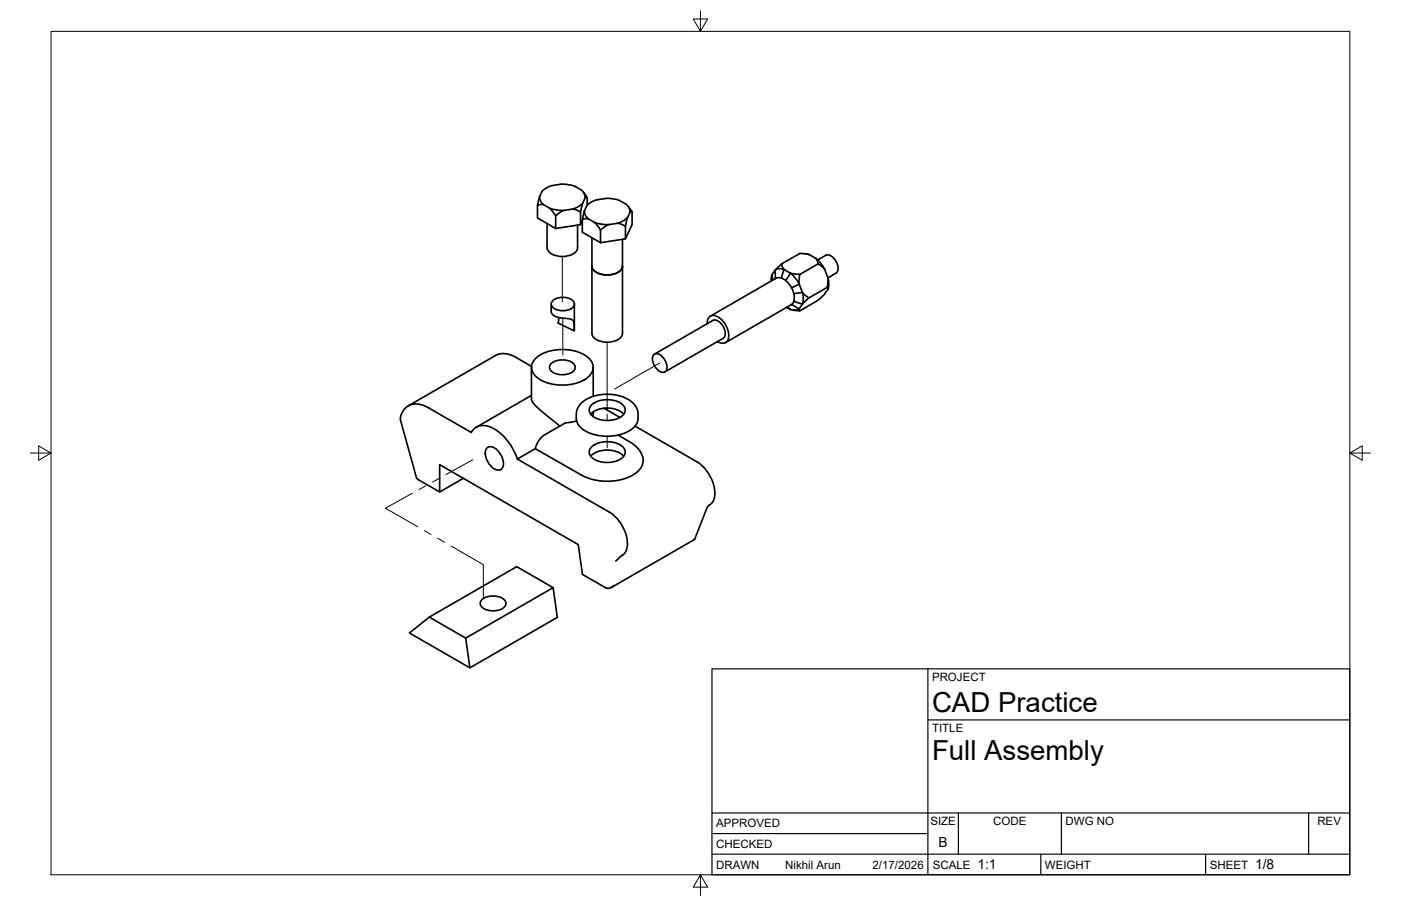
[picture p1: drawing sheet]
<svg xmlns="http://www.w3.org/2000/svg" width="432mm" height="279mm" viewBox="0 0 432 279" stroke-linecap="round" stroke-linejoin="round" font-family="sans-serif">
<!-- layer: Visible -->
<g fill="none" stroke="#000" stroke-width=".51">
<path d="M179.7 59.2l1.3 1.8-.7 .1M165.7 63.3v3.9l5.6 3.3v-3.9M166.3 60.6l.2 1.3 1 1.2M168.6 68.9v7.5a4.2 4.2 0 0 0 4.7 2.7 4.2 4.2 0 0 0 4.7-2.7M169.5 64.2l1.8 2.4M169.5 64.2l2.3 .6 1.9 .1M173.7 64.9l-2.4 1.7M176.5 64.5l-2.8 .4M178 69.4v7M178.9 65.4v3.9l-7.6 1.2M179.5 68.1l-.6 1.2M179.6 62.7l-.7 2.7-2.4-.9"/>
<path d="M179.6 62.7l-1.3 1-1.8 .8M180.1 65a4.9 4.9 0 0 1 3.9-3.4 11.7 11.7 0 0 1 4.7-.3l.6 .1a8.4 8.4 0 0 1 3.7 1.6l.9 1.2 .3 1.3M180.1 65l-.6 2.7 1.8-.2M180.1 65l.3 1.3 .9 1.1M180.3 61.1l-.7 1.6M180.3 61.1l-.2-1.3a4.7 4.7 0 0 0-2.9-2.4l-2.4-.5a11.7 11.7 0 0 0-4.6 .3l-1.8 .8a4 4 0 0 0-2.1 2.7l-.6 2.6 1.7-.2 2.1 1.1M181 61v2.3M181.3 67.5l2 1.1 1.8 2.4M182.4 73.3v29.5M183.3 68.6l2.3 .6 1.9 .1M185.1 71v3.8M187.5 69.3l-2.4 1.7"/>
<path d="M191.9 73.8v29M192.8 69.8v3.9M193.4 67l-1.3 1.1-1.8 .7M193.4 67.1l-.6 2.7-2.5-.9-2.8 .4M193.5 63.6l1.3 1.7-.6 .1-.8 1.7M194.8 65.3v3.9l-2 4.5-7.7 1.1-5.6-3.2v-3.9M248.2 78.3l1.3 .2M251.5 79.7l-2.1-1.2-2.9-.4-5.6 3.3M251.5 79.7l.3 .5a2.06 2.06 0 0 0 1.5 2l.9 .9M251.5 79.7l1.3 1.3 1.4 2M169.9 93.8v2.4l.6 .9 1.4 .7 3.7 .5 1 .5 .3 1.1v2.1l-4.9-2.3 .1-1.8M170.4 92.7a5 5 0 0 1 6.4 .4 1.73 1.73 0 0 1-1.4 2.4 5 5 0 0 1-5.3-1.1 1.35 1.35 0 0 1 .3-1.7z"/>
<path d="M177 93.8v7.7M182.4 82.1a4.2 4.2 0 0 0 4.7 2.7 4.2 4.2 0 0 0 4.8-2.7M218 99.8a2.12 2.12 0 0 1 1-2.4 2.12 2.12 0 0 1 2.6 .5 6.7 6.7 0 0 1 2.7 7 2 2 0 0 1-3.2 .4M219.7 98.8l-18 10.4M219.7 98.8a3.2 3.2 0 0 1 3.5 2.5l.2 .7a2.18 2.18 0 0 1-.5 2.3M237.9 84.7l-.2 2M239 85.9l-.1-2.6-1 1.5 .3 1.6M239.1 85.8l-20.2 11.7M240.8 85.7l-.7-.1-1 .2M240.8 85.7l1.4 .8M241.6 83.1l-1.5-.2-1.2 .4 2-1.9 .7 1.7M242.2 86.5l1.5 1.8 1 2.2"/>
<path d="M242.7 94.6l.9 .9-1.2-.7M243.6 84.2l-2-1.1-.8 2.7M243.6 84.2l2.9 .4-.2 3-1.4-2.1zM243.6 84.2l-1.4 2.4M244 88.8l2.3-1.2 1 2.6M244 93.9l2.3 1.3M244.6 92.9l2.7 .9-1 1.4M244.7 92.9l-.8 1.1-20.3 11.6M244.7 90.5l.1 1.1-.1 1.3M246.3 95.2l.2 .6-2.1-.1M246.3 95.2l-1.2 .4-1.5-.2M247.3 90.2l-2.7 .3"/>
<path d="M247.3 90.2l.3 1.9-.3 1.7 2-1.9-2-1.7M252 80.2l2.5-1.5a3.2 3.2 0 0 1 3.5 2.5l.2 .7a2.18 2.18 0 0 1-.5 2.3l-2.5 1.5M252.1 81.4l-5.6 3.2M254.2 83.1l1 2.6M255 88.6l-5.7 3.3M255.2 85.7l-.1 1.7a1.38 1.38 0 0 0 .1 1.6v.2M255.2 89.2l-1 1.5-2.1 1.9-5.6 3.2M255.2 85.6l.2 2-.2 1.6M163.8 113.3l.1 10.3 2 2.4 6.6 5.4M163.8 113l-4.7-2.8a6.4 6.4 0 0 0-6.4-.6l-26.9 15.6M164.9 110.7a13.8 13.8 0 0 1 14.2-1.8 5.2 5.2 0 0 1 3.7 4.8 6.9 6.9 0 0 1-5.9 4.7 13.7 13.7 0 0 1-12-2.5 3.6 3.6 0 0 1 0-5.2zM169.9 112.1a5.5 5.5 0 0 1 7.2 .4 1.93 1.93 0 0 1-1.6 2.7 5.5 5.5 0 0 1-5.9-1.2 1.5 1.5 0 0 1 .3-1.9z"/>
<path d="M177 101.5l-.1 .5M182.4 102.8a4.2 4.2 0 0 0 4.7 2.7 4.2 4.2 0 0 0 4.8-2.7M182.8 113.3v8.9M201.6 109.3a2.77 2.77 0 0 1 3.5 2l.3 .7a1.88 1.88 0 0 1-1.1 2.8 4.3 4.3 0 0 1-3-5.2zM222.9 104.3l-18 10.4M150.2 138.1a2.52 2.52 0 0 1 3.3 .9 5.2 5.2 0 0 1 1.4 5.2 1.93 1.93 0 0 1-3.1 0 5.5 5.5 0 0 1-2-5.7zM163.8 121.9l-17 9.9M165 138.4l-5.6 3.2 28.4 16.3M174.2 130.4l-6.3 3.7a6.7 6.7 0 0 0-2.9 4.3M177.7 129.8l-3.5 .6M179.2 124.2l2.2-1.4 2.7-.9 2.8-.3 3.2 .3 2.2 .6 2.3 1.4 1.5 1.6 .6 1.9a5.1 5.1 0 0 1-3.3 5.8 14.3 14.3 0 0 1-14.2-1.2 5.4 5.4 0 0 1-1.5-4.8l.4-1.5zM182.1 127.7a7.7 7.7 0 0 1 10.1 0"/>
<path d="M182.5 124.7a7.8 7.8 0 0 1 9.8 .6 2.33 2.33 0 0 1-1.2 3.4 8 8 0 0 1-9.1-1 2.09 2.09 0 0 1 .5-3zM182.5 137.6a7.8 7.8 0 0 1 9.8 .6 2.33 2.33 0 0 1-1.2 3.5 8 8 0 0 1-9.1-1.1 2.09 2.09 0 0 1 .5-3zM182.8 127l-.1 1.4M186.2 125.9l4.9 2.8M190.5 134.2l4.5 2.6 2 1.9a4.9 4.9 0 0 1-1.4 7.4 17.1 17.1 0 0 1-16.3 .5l-14.3-8.2M195.7 131.4l19 11M128.9 147.9l6.6 3.8v-8.4l42.7 24.7 1.3 9.1 7.1 4.1a1.95 1.95 0 0 0 2.6-.6M142.8 147.5l-7.3 4.2M159.5 141.5a16.2 16.2 0 0 0-8.9-10 4.2 4.2 0 0 0-5.3 1.9l-13.2-7.6a5.5 5.5 0 0 0-8 1.1l-.6 1.6-.1 1 5 17.8 .5 .6M182.1 140.7a7.7 7.7 0 0 1 10.1 0M187.8 157.9a11.8 11.8 0 0 1 5.4 11.4 3.2 3.2 0 0 1-1.7 2.1l-1.7 1.6M214.7 142.3a11.9 11.9 0 0 1 5.5 11.3 4 4 0 0 1-1.7 2.3l-.5 .6-3.9 9.8-25.7 14.9"/>
<path d="M191.8 171.2l-.1 .1M213.9 166.3h.2M143.5 196.8l1.3 9.2M148.6 184.9a5.5 5.5 0 0 1 7.1 .4 1.93 1.93 0 0 1-1.6 2.7 5.5 5.5 0 0 1-5.9-1.2 1.5 1.5 0 0 1 .4-1.9zM170.5 181.2l-11.2-6.4-27 15.5-6.1 4.9 18.6 10.8 27-15.6-1.3-9.2-27 15.6-11.2-6.5"/>
</g>
<!-- layer: Tweak Trail -->
<g fill="none" stroke="#000" stroke-width=".31">
<path d="M173.3 79.1v14M173.5 98.1v11.4M187.1 105.5v21M203.3 112l-13.8 7.9M187.1 127.8v1.9M187.1 134.6v3.5M127.1 152.1l-8.3 4.6 9.9 5.8M131.2 149.8l-2.1 1.2M135.4 147.5l-2.1 1.2M145.7 141.8l-8.2 4.5M130.8 163.6l2.1 1.2M134.9 166l2.1 1.2"/>
<path d="M139 168.4l10 5.7v10.3"/>
</g>
<!-- layer: Border -->
<path d="M15.7 9.7h400.3v260.1h-400.3zM215.9 3.3v6.4l-2.2-3.8h4.4l-2.2 3.8M9.4 139.7h6.3l-3.8-2.2v4.4l3.8-2.2M416 139.7l3.8 2.2v-4.4l-3.8 2.2h6.4M215.9 269.8l2.2 3.8h-4.4l2.2-3.8v6.3" fill="none" stroke="#000" stroke-width=".31"/>
<!-- layer: Titleblock -->
<path d="M219.4 206.3h196.6v63.5h-196.6zM286 206.3v63.5M286 222h130M219.4 257.1h66.6M219.4 250.7h196.6M295.4 250.7v12.7M327.1 250.7v12.7M403.3 250.7v12.7M219.4 263.4h196.6M320.8 263.4v6.4M371.6 263.4v6.4" fill="none" stroke="#000" stroke-width=".36"/>
<g font-size="8.5">
<text x="287.3" y="219.5">CAD Practice</text>
<text x="287.3" y="234.5">Full Assembly</text>
</g>
<g font-size="4.3">
<text x="289.3" y="261.2">B</text>
<text x="301.2" y="268.1">1:1</text>
<text x="386.8" y="268.1">1/8</text>
</g>
<g font-size="3.5">
<text x="287.3" y="210.1">PROJECT</text>
<text x="287.3" y="225.8">TITLE</text>
<text x="220.7" y="255.2">APPROVED</text>
<text x="286.7" y="254.5">SIZE</text>
<text x="306.1" y="254.5">CODE</text>
<text x="328.4" y="254.5">DWG NO</text>
<text x="406" y="254.5">REV</text>
<text x="220.7" y="261.5">CHECKED</text>
<text x="220.7" y="267.9">DRAWN</text>
<text x="242" y="267.9">Nikhil Arun</text>
<text x="268.9" y="267.9">2/17/2026</text>
<text x="287.5" y="267.9">SCALE</text>
<text x="322.1" y="267.9">WEIGHT</text>
<text x="372.9" y="267.9">SHEET</text>
</g>
</svg>
